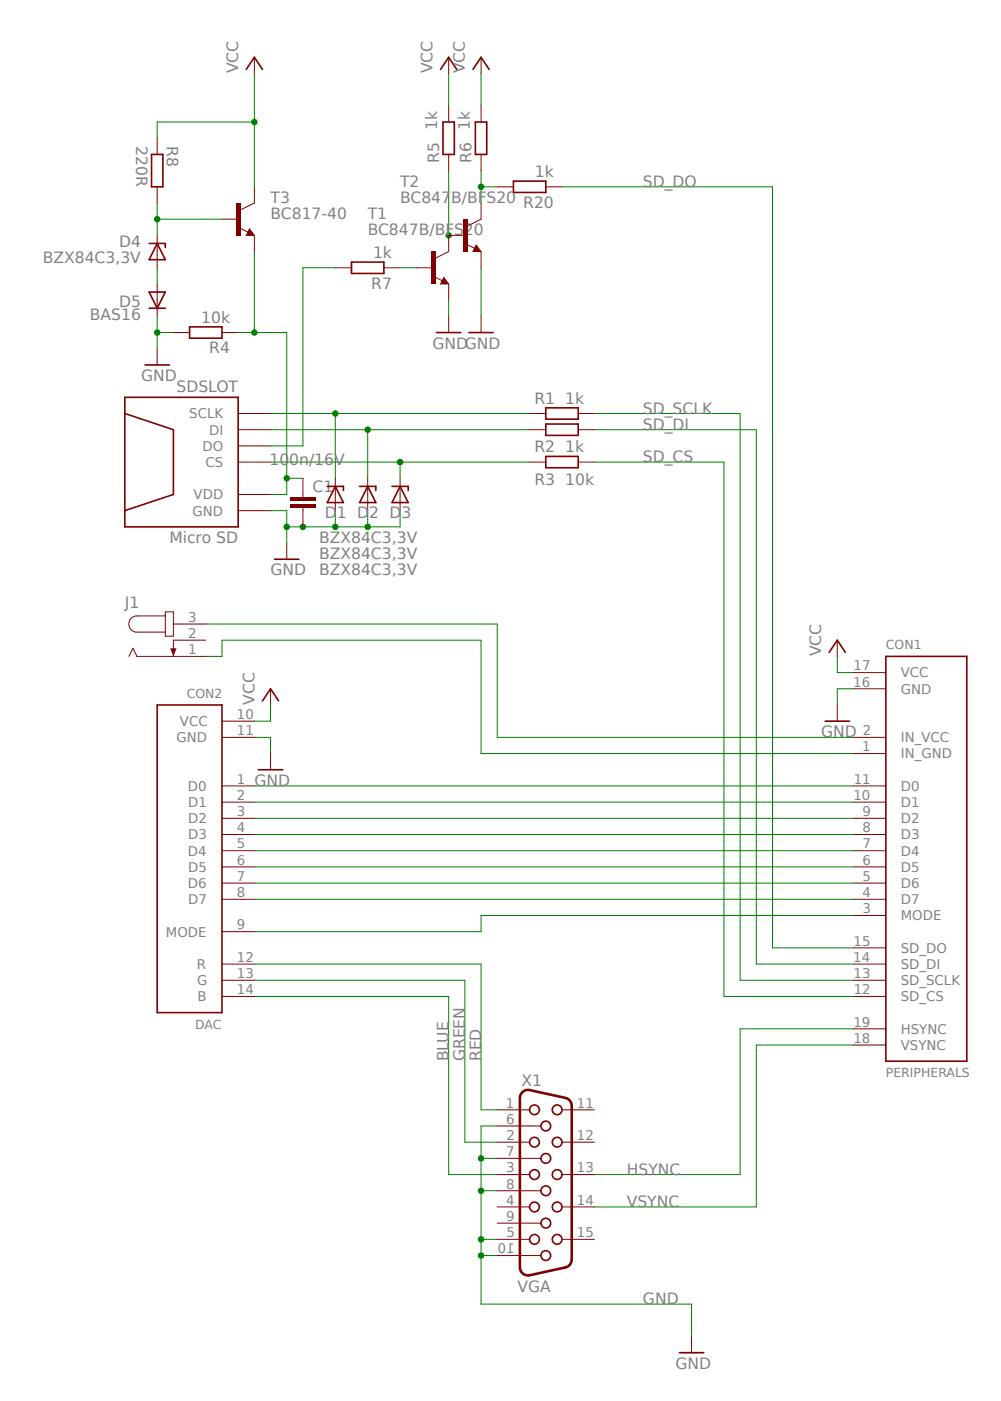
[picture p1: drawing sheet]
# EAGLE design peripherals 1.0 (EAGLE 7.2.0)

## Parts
C1  100n/16V  C-EUC0603  [C0603]
CON1  PERIPHERALS  [PERIPHERALS_CON]
CON2  DAC  [DAC_CON]
D1  BZX84C3,3V  ZENER-DIODESOT23  [SOT23]
D2  BZX84C3,3V  ZENER-DIODESOT23  [SOT23]
D3  BZX84C3,3V  ZENER-DIODESOT23  [SOT23]
D4  BZX84C3,3V  ZENER-DIODESOT23  [SOT23]
D5  BAS16  D-A1-C3  [SOT23]
J1  JACK-PLUG1  [SPC4078]
R1  1k  R-EU_0204/7  [0204/7]
R2  1k  R-EU_0204/7  [0204/7]
R3  10k  R-EU_0204/7  [0204/7]
R4  10k  R-EU_0204/7  [0204/7]
R5  1k  R-EU_0204/7  [0204/7]
R6  1k  R-EU_0204/7  [0204/7]
R7  1k  R-EU_0204/7  [0204/7]
R8  220R  R-EU_R0603  [R0603]
R20  1k  R-EU_0204/7  [0204/7]
SDSLOT  Micro SD  SD_SPI  [MICRO_SD_ATTEND]
T1  BC847B/BFS20  BC817-40-NPN-SOT23-BEC  [SOT23-BEC]
T2  BC847B/BFS20  BC817-40-NPN-SOT23-BEC  [SOT23-BEC]
T3  BC817-40  BC817-40-NPN-SOT23-BEC  [SOT23-BEC]
X1  VGA  HF15H  [HDF15H]

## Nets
BLUE: CON2.14(B) X1.3
GND: C1.2 CON1.16(GND) CON2.11(GND) D1.1(A) D2.1(A) D3.1(A) D5.3(C) R4.2 SDSLOT.6(GND) SDSLOT.CASE1(GND) SDSLOT.CASE2(GND) SDSLOT.CASE3(GND) SDSLOT.CASE4(GND) T1.E T2.E X1.5 X1.6 X1.7 X1.8 X1.10
GREEN: CON2.13(G) X1.2
HSYNC: CON1.19(HSYNC) X1.13
IN_GND: CON1.1(IN_GND) J1.1
IN_VCC: CON1.2(IN_VCC) J1.3
N$1: D1.3(C) R1.1 SDSLOT.5(SCLK)
N$2: D2.3(C) R2.1 SDSLOT.3(DI)
N$3: D3.3(C) R3.1 SDSLOT.2(CS)
N$4: D4.1(A) D5.1(A)
N$5: C1.1 R4.1 SDSLOT.4(VDD) T3.E
N$6: D4.3(C) R8.2 T3.B
N$7: R6.1 R20.2 T2.C
N$8: R7.2 SDSLOT.7(DO)
N$10: R5.1 T1.C T2.B
N$11: R7.1 T1.B
N$13: CON1.11(D0) CON2.1(D0)
N$14: CON1.10(D1) CON2.2(D1)
N$15: CON1.9(D2) CON2.3(D2)
N$16: CON1.8(D3) CON2.4(D3)
N$17: CON1.7(D4) CON2.5(D4)
N$18: CON1.6(D5) CON2.6(D5)
N$19: CON1.5(D6) CON2.7(D6)
N$20: CON1.4(D7) CON2.8(D7)
N$21: CON1.3(MODE) CON2.9(MODE)
RED: CON2.12(R) X1.1
SD_CS: CON1.12(SD_CS) R3.2
SD_DI: CON1.14(SD_DI) R2.2
SD_DO: CON1.15(SD_DO) R20.1
SD_SCLK: CON1.13(SD_SCLK) R1.2
VCC: CON1.17(VCC) CON2.10(VCC) R5.2 R6.2 R8.1 T3.C
VSYNC: CON1.18(VSYNC) X1.14
Unconnected: J1.2 X1.4 X1.9 X1.11 X1.12 X1.15
